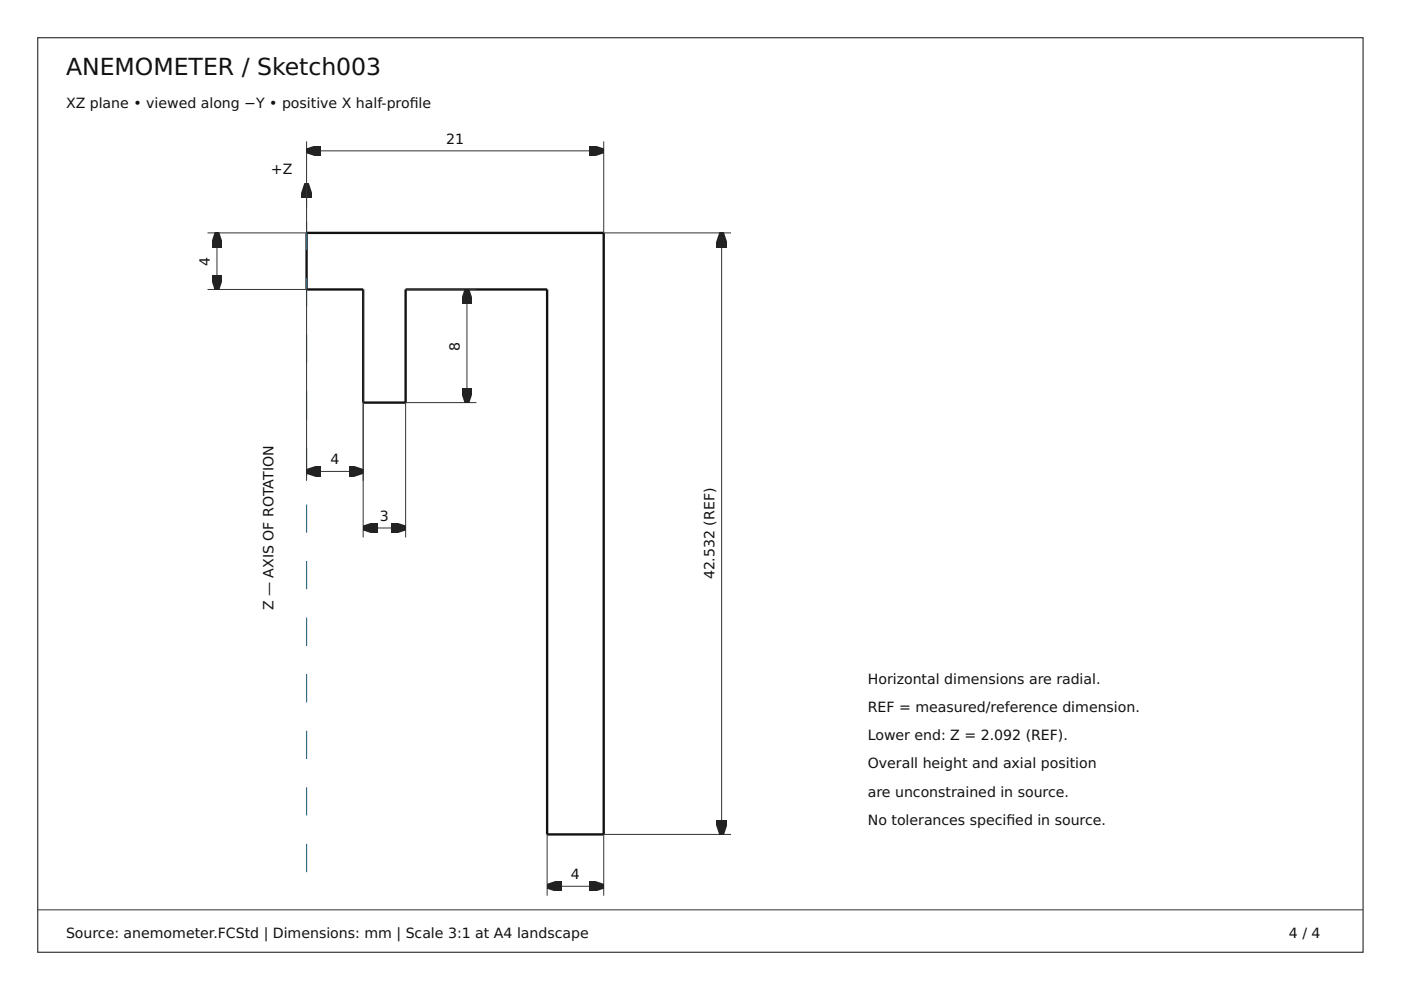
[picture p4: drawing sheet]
<svg xmlns="http://www.w3.org/2000/svg" width="297mm" height="210mm" viewBox="0 0 297 210" stroke-linecap="round" stroke-linejoin="round" font-family="sans-serif">
<path d="M8 8h281v193.9h-281z" fill="none" stroke="#333" stroke-width=".25"/>
<path d="M65 39v5M8 192.9h281" fill="none" stroke="#333" stroke-width=".21"/>
<path d="M65 49.4h63v127.5h-12v-115.5h-30v24h-9v-24h-12z" fill="none" stroke="#111" stroke-width=".5"/>
<path d="M65 184.9v-145.9" fill="none" stroke="#267296" stroke-width=".25" stroke-dasharray="6 6" stroke-linecap="butt"/>
<g fill="#222">
<path d="M65 39l1 3h-2z"/>
<path d="M64.5 38.9h1l.6 3.1h-2.1zM64.5 39.1l.5-.1 .5 .1-1 2.9h-.5v-.5h2v.5h-.5z"/>
</g>
<path d="M65 30v19.4M65 32h63M128 30v19.4" fill="none" stroke="#333" stroke-width=".21"/>
<g fill="#222">
<path d="M65 32l3-1v2z"/>
<path d="M125 31l3 1-3 1z"/>
<path d="M65.2 31.5l2.9 1-.1 .5h-.5v-2h.5l.1 .5-2.9 1-.2-.5zM65 31.5l3.1-.6v2.1l-3.1-.5z"/>
<path d="M125 30.9l3.1 .6v1l-3.1 .5zM125 31h.5v2h-.5v-.5l2.8-1 .2 .5-.2 .5-2.8-1z"/>
</g>
<path d="M116 176.9v13M128 176.9v13M116 187.9h12" fill="none" stroke="#333" stroke-width=".21"/>
<g fill="#222">
<path d="M116 187.9l3-1v2z"/>
<path d="M125 186.9l3 1-3 1z"/>
<path d="M116.2 187.4l2.9 1-.1 .5h-.5v-2h.5l.1 .5-2.9 1-.2-.5zM116 187.4l3.1-.5v2.1l-3.1-.6z"/>
<path d="M125 186.9l3.1 .5v1l-3.1 .6zM125 186.9h.5v2h-.5v-.5l2.8-1 .2 .5-.2 .5-2.8-1z"/>
</g>
<path d="M65 61.4v40.6M77 61.4v40.6M65 100h12" fill="none" stroke="#333" stroke-width=".21"/>
<g fill="#222">
<path d="M65 100l3-1v2z"/>
<path d="M74 99l3 1-3 1z"/>
<path d="M65.2 99.5l2.9 1-.1 .5h-.5v-2h.5l.1 .4-2.9 1-.2-.4zM65 99.5l3.1-.6v2.1l-3.1-.6z"/>
<path d="M74 98.9l3.1 .6v.9l-3.1 .6zM74 99h.5v2h-.5v-.5l2.8-1 .2 .5-.2 .4-2.8-1z"/>
</g>
<path d="M77 85.4v28.5M86 85.4v28.5M77 111.9h9" fill="none" stroke="#333" stroke-width=".21"/>
<g fill="#222">
<path d="M77 111.9l3-1v2z"/>
<path d="M83 110.9l3 1-3 1z"/>
<path d="M77.2 111.5l2.9 1-.1 .4h-.5v-2h.5l.1 .5-2.9 1-.2-.5zM77 111.5l3.1-.6v2.1l-3.1-.6z"/>
<path d="M83 110.9l3.1 .6v.9l-3.1 .6zM83 110.9h.5v2h-.5v-.4l2.8-1 .2 .4-.2 .5-2.8-1z"/>
</g>
<path d="M44 49.4h21M46 49.4v12M44 61.4h21" fill="none" stroke="#333" stroke-width=".21"/>
<g fill="#222">
<path d="M46 49.4l1 3h-2z"/>
<path d="M45 58.4h2l-1 3z"/>
<path d="M45.5 49.5l.5-.1 .5 .1-1 2.9h-.5v-.5h2v.5h-.5zM45.5 49.3h1l.6 3.1h-2.1z"/>
<path d="M45 58.3h2.1l-.6 3.1h-1zM45 58.4l.5-.1 1 2.9-.5 .2-.5-.2 1-2.9 .5 .1v.5h-2z"/>
</g>
<path d="M86 61.4h15M99 61.4v24M86 85.4h15" fill="none" stroke="#333" stroke-width=".21"/>
<g fill="#222">
<path d="M98 82.4h2l-1 3z"/>
<path d="M99 61.4l1 3h-2z"/>
<path d="M98 82.4l.5-.1 1 2.9-.5 .2-.5-.2 1-2.9 .5 .1v.5h-2zM98 82.3h2.1l-.6 3.1h-1z"/>
<path d="M98.5 61.3h1l.6 3.1h-2.1zM98.5 61.5l.5-.1 .5 .1-1 2.9h-.5v-.5h2v.5h-.5z"/>
</g>
<path d="M128 49.4h27M153 49.4v127.5M128 176.9h27" fill="none" stroke="#333" stroke-width=".21"/>
<g fill="#222">
<path d="M152 173.9h2l-1 3z"/>
<path d="M153 49.4l1 3h-2z"/>
<path d="M152 173.9h.5l1 2.9-.5 .1-.5-.1 1-2.9h.5v.5h-2zM152 173.9h2.1l-.6 3.1h-1z"/>
<path d="M152.5 49.3h1l.6 3.1h-2.1zM152.5 49.5l.5-.1 .5 .1-1 2.9h-.5v-.5h2v.5h-.5z"/>
</g>
<text font-size="5" fill="#111" x="14" y="16">ANEMOMETER / Sketch003</text>
<g font-size="3" fill="#111">
<text x="14" y="23">XZ plane • viewed along −Y • positive X half-profle</text>
<text x="86.9" y="23">i</text>
<text x="94.6" y="30.5">21</text>
<text x="57.5" y="37">+Z</text>
<text x="44.5" y="56.3" transform="rotate(-90 44.5 56.3)">4</text>
<text x="97.5" y="74.3" transform="rotate(-90 97.5 74.3)">8</text>
<text x="70" y="98.5">4</text>
<text x="80.5" y="110.4">3</text>
<text x="151.5" y="122.9" transform="rotate(-90 151.5 122.9)">42.532 (REF)</text>
<text x="58" y="129.4" transform="rotate(-90 58 129.4)">Z — AXIS OF ROTATION</text>
<text x="184" y="144.9">Horizontal dimensions are radial.</text>
<text x="184" y="150.9">REF = measured/reference dimension.</text>
<text x="184" y="156.9">Lower end: Z = 2.092 (REF).</text>
<text x="184" y="162.9">Overall height and axial position</text>
<text x="184" y="168.9">are unconstrained in source.</text>
<text x="184" y="174.9">No tolerances specifed in source.</text>
<text x="213.4" y="174.9">i</text>
<text x="121" y="186.4">4</text>
<text x="14" y="198.9">Source: anemometer.FCStd | Dimensions: mm | Scale 3:1 at A4 landscape</text>
<text x="273.3" y="198.9">4 / 4</text>
</g>
</svg>
